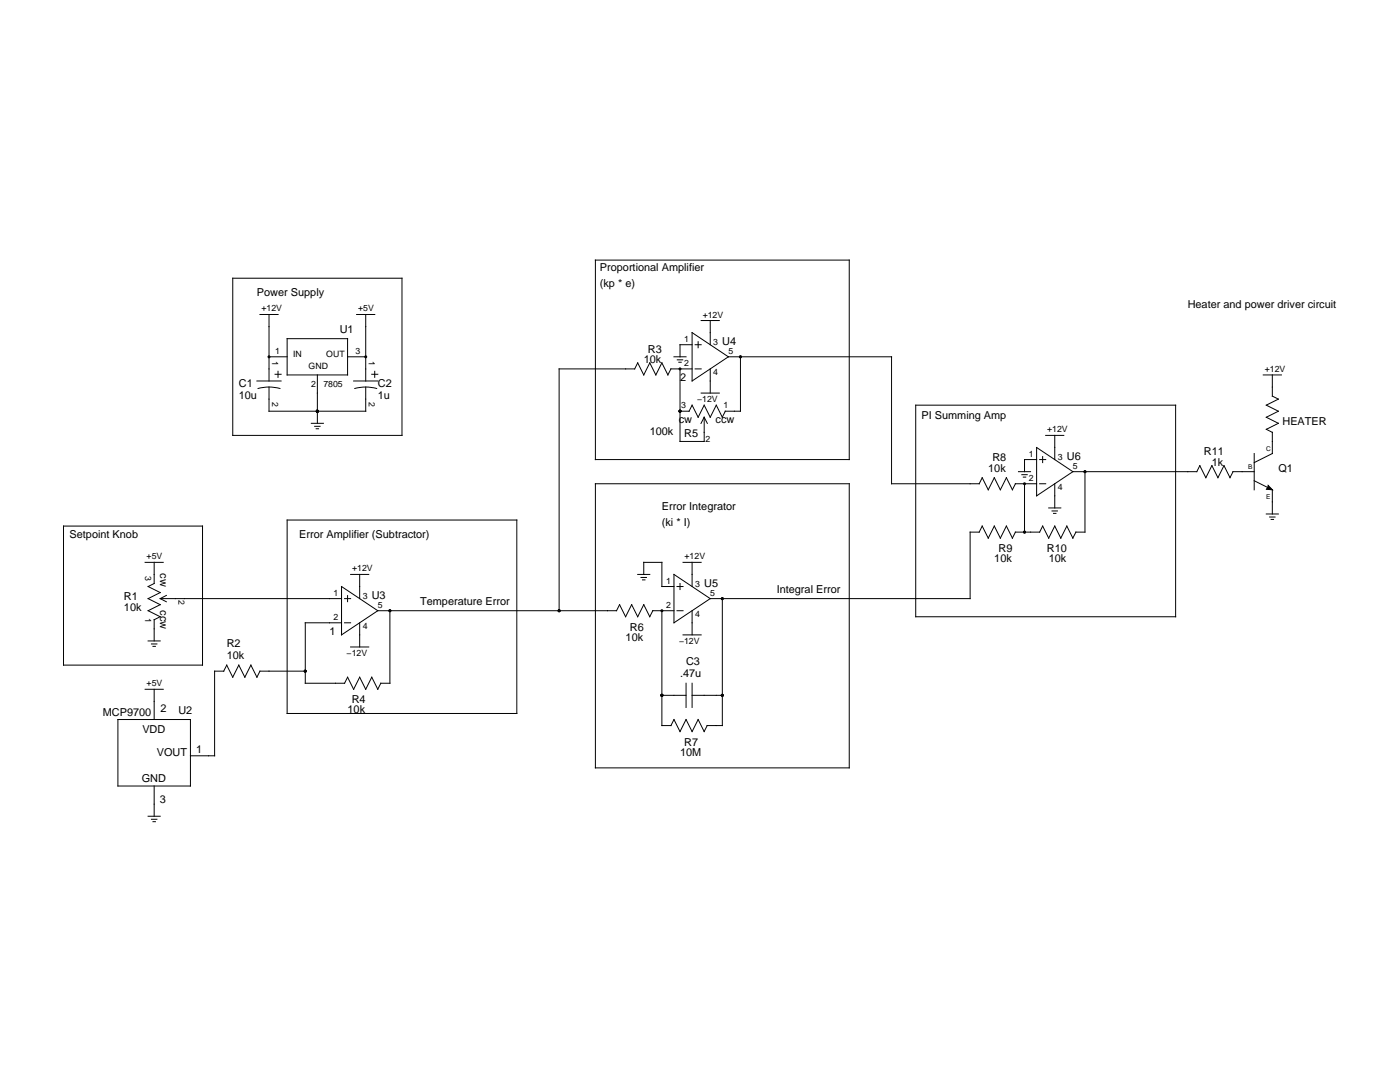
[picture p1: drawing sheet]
<svg xmlns="http://www.w3.org/2000/svg" width="279mm" height="216mm" viewBox="0 0 279 216" stroke-linecap="round" stroke-linejoin="round" font-family="sans-serif">
<g fill="none" stroke="#000" stroke-width=".2">
<path d="M46.4 55.5h33.8v31.4h-33.8zM118.8 51.9h50.7v39.8h-50.7zM51.3 76h4.8M51.5 77.5a8.4 8.4 0 0 1 4.4 0M51.9 62.8h3.6M53.7 62.8v13.2M53.7 77.2v4.9h19.3v-4.9M53.7 71.2h3.6M54.9 74.7h1.2M55.5 74.1v1.2M57.3 67.6h12.1v7.2h-12.1zM63.3 74.8v9.7"/>
<path d="M69.4 71.2h3.6M70.6 76h4.8M70.8 77.5a8.4 8.4 0 0 1 4.4 0M71.2 62.8h3.6M73 62.8v13.2M74.2 74.7h1.2M74.8 74.1v1.2M133.3 74.8l-1.2-2.4-1.2 2.4-1.2-2.4-1.2 2.4-1.2-2.4-.6 1.2h-15.1v48.3M133.9 73.6h4.2M133.9 73.6l-.6 1.2M134.5 71.2h2.4M135.2 71.8h1.1"/>
<path d="M135.5 72.3h.5M135.7 73.6v14.5h4.8v-4.8M138.1 66.4l7.3 4.8-7.3 4.8zM138.1 68.8h-2.4v2.4M138.7 68.8h1.2M138.7 73.6h1.2M139.3 68.2v1.2M139.9 64h3.7M139.9 78.4h3.7M141.7 64v4.8M141.7 73.6v4.8M145.4 71.2h32.5v25.3h17.5l.6-1.2 1.2 2.4 1.2-2.4 1.2 2.4 1.2-2.4 1.3 2.4"/>
<path d="M147.8 71.2v10.9h-3l-.6 1.2-1.3-2.5-1.2 2.5-1.2-2.5-1.2 2.5-1.2-2.5-.6 1.3h-1.8M252.1 74.8h3.6M253.9 74.8v4.2l1.2 .6-2.4 1.2 2.4 1.3-2.4 1.2 2.4 1.2-2.4 1.2 1.2 .6v4.2l-3.6 1.8M62.1 84.5h2.4M62.8 85.1h1.1M63.1 85.6h.5M118.8 96.5h50.7v56.7h-50.7zM140.5 83.3l-.6 1.2M140.5 83.3l.7 1.2M182.8 80.8h51.8v42.3h-51.8zM202.6 96.5h4.3M202.7 96.5l-.7 1.2"/>
<path d="M203.3 94.1h2.4M203.9 94.7h1.1M204.2 95.2h.5M204.5 96.5v9.7M206.9 91.7h-2.4v2.4M206.9 89.3l7.2 4.8-7.2 4.8zM207.5 96.5h1.2M207.5 91.7h1.2M208.1 91.1v1.2M208.7 86.9h3.6M210.5 86.9v4.8M210.5 96.5v4.9"/>
<path d="M214.1 94.1h24.7l.6-1.2 1.3 2.4 1.2-2.4 1.2 2.4 1.2-2.4 1.2 2.4 .6-1.2h4.2M216.5 94.1v12.1h-1.8M250.3 95.9l3.6 1.8v4.9M250.3 90.5v7.2M253.1 96.9l.8 .8-1.1-.1zM12.7 105h27.7v27.7h-27.7zM29 112.2h3.6M30.8 112.2v4.2l-1.2 .6 2.4 1.2-2.4 1.2 2.4 1.3-2.4 1.2 2.4 1.2M32 119.4h36.2M32 119.4l1.2 .7M33.2 118.8l-1.2 .6M57.3 103.8h45.8v38.6h-45.8z"/>
<path d="M68.2 117l7.2 4.9-7.2 4.8zM68.8 119.4h1.2M69.4 118.8v1.3M70 114.6h3.6M71.8 114.6v4.8M127.3 114.6h2.4M127.9 115.2h1.1M128.2 115.7h.5M128.5 114.6v-2.4h3.6v4.8h2.4M134.5 114.6l7.2 4.8-7.2 4.9zM135.1 117h1.2M135.7 116.4v1.2"/>
<path d="M136.3 112.2h3.6M138.1 112.2v4.8M144.2 119.4v25.4h-3.1M202.1 107.4l-1.3-2.4-1.2 2.4-1.2-2.4-1.2 2.4-1.2-2.4-.6 1.2h-1.8v13.2h-51.9M202.6 106.2h4.9l.6-1.2 1.2 2.4 1.2-2.4 1.2 2.4 1.2-2.4 1.2 2.4M202.7 106.2l-.7 1.2M209.3 101.4h2.4M210 102h1M210.3 102.4h.4M214.7 106.2l-.6 1.2M252.7 102.6h2.4M253.4 103.2h1.1"/>
<path d="M253.7 103.6h.5M29 137.5h3.6M29.6 127.9h2.4M30.2 128.5h1.1M30.5 129h.5M30.8 123.6v4.3M30.8 137.5v6.1M32 123.1l-1.2 .6M60.9 133.9h-9l-.6 1.2-1.2-2.4-1.2 2.4-1.2-2.4-1.3 2.4-1.1-2.4-.6 1.2h-1.9v16.9h-4.8M68.8 124.3h1.2M70 129.1h3.6M71.8 124.3v4.8"/>
<path d="M75.4 121.9h47.6l.6-1.2 1.3 2.4 1.2-2.4 1.2 2.4 1.2-2.4 1.2 2.4 .6-1.2h4.2M77.8 121.9v14.4h-1.8l-.6 1.2-1.2-2.4-1.2 2.4-1.2-2.4-1.2 2.4-1.2-2.4-.6 1.2h-7.9v-12h7.3M132.1 138.7h4.8M132.1 121.9v22.9h1.8l.6-1.2 1.2 2.4 1.2-2.4 1.2 2.4 1.2-2.4 1.2 2.4 .6-1.2M135.1 121.9h1.2M136.3 126.7h3.6M136.9 136.3v4.9M138.1 121.9v4.8M138.1 136.3v4.9M138.1 138.7h6.1M23.5 143.6h14.5v13.2h-14.5zM30.8 156.8v6.1"/>
<path d="M29.6 162.9h2.4M30.2 163.5h1.1M30.5 164h.5"/>
</g>
<g fill="#000">
<path d="M253.1 96.9l.8 .8-1.1-.1z"/>
<circle cx="53.7" cy="71.2" r=".3"/>
<circle cx="73" cy="71.2" r=".3"/>
<circle cx="135.7" cy="73.6" r=".3"/>
<circle cx="147.8" cy="71.2" r=".3"/>
<circle cx="63.3" cy="82.1" r=".3"/>
<circle cx="135.7" cy="82.1" r=".3"/>
<circle cx="204.5" cy="96.5" r=".3"/>
<circle cx="216.5" cy="94.1" r=".3"/>
<circle cx="144.2" cy="119.4" r=".3"/>
<circle cx="204.5" cy="106.2" r=".3"/>
<circle cx="60.9" cy="133.9" r=".3"/>
<circle cx="77.8" cy="121.9" r=".3"/>
<circle cx="111.6" cy="121.9" r=".3"/>
<circle cx="132.1" cy="138.7" r=".3"/>
<circle cx="132.1" cy="121.9" r=".3"/>
<circle cx="144.2" cy="138.7" r=".3"/>
</g>
<g font-size="2.2">
<text x="51.3" y="59.1">Power Supply</text>
<text x="119.7" y="54.1">Proportional Amplifier</text>
<text x="119.7" y="57.2">(kp * e)</text>
<text x="237" y="61.5">Heater and power driver circuit</text>
<text x="67.8" y="66.4">U1</text>
<text x="129.3" y="70.4">R3</text>
<text x="144.2" y="68.8">U4</text>
<text x="47.7" y="77.2">C1</text>
<text x="75.4" y="77.2">C2</text>
<text x="128.5" y="72.4">10k</text>
<text x="135.7" y="76">2</text>
<text x="47.7" y="79.6">10u</text>
<text x="75.4" y="79.6">1u</text>
<text x="183.9" y="83.7">PI Summing Amp</text>
<text x="129.7" y="86.9">100k</text>
<text x="135.5" y="84.4">cw</text>
<text x="136.5" y="87.2">R5</text>
<text x="142.8" y="84.4">ccw</text>
<text x="255.9" y="84.8">HEATER</text>
<text x="197.2" y="94.1">10k</text>
<text x="198.1" y="92.1">R8</text>
<text x="212.9" y="91.7">U6</text>
<text x="240.3" y="90.9">R11</text>
<text x="241.9" y="92.9">1k</text>
<text x="255.1" y="94.1">Q1</text>
<text x="132.1" y="101.8">Error Integrator</text>
<text x="13.9" y="107.4">Setpoint Knob</text>
<text x="59.7" y="107.4">Error Amplifier (Subtractor)</text>
<text x="132.1" y="105">(ki * I)</text>
<text x="198.4" y="112.2">10k</text>
<text x="199.3" y="110.2">R9</text>
<text x="208.9" y="110.2">R10</text>
<text x="209.3" y="112.2">10k</text>
<text x="24.7" y="119.8">R1</text>
<text x="32" y="114.4" transform="rotate(90 32 114.4)">cw</text>
<text x="74.2" y="119.4">U3</text>
<text x="140.5" y="117">U5</text>
<text x="155" y="118.2">Integral Error</text>
<text x="24.7" y="121.9">10k</text>
<text x="32" y="121.7" transform="rotate(90 32 121.7)">ccw</text>
<text x="83.8" y="120.7">Temperature Error</text>
<text x="125.7" y="125.8">R6</text>
<text x="45.2" y="129.1">R2</text>
<text x="45.2" y="131.5">10k</text>
<text x="65.7" y="126.7">1</text>
<text x="124.9" y="127.9">10k</text>
<text x="135.7" y="135.1">.47u</text>
<text x="136.9" y="132.7">C3</text>
<text x="20.5" y="143">MCP9700</text>
<text x="32" y="142.1">2</text>
<text x="35.6" y="142.4">U2</text>
<text x="69.4" y="142.4">10k</text>
<text x="70.2" y="140.3">R4</text>
<text x="28.4" y="146.4">VDD</text>
<text x="136.5" y="148.8">R7</text>
<text x="31.3" y="150.9">VOUT</text>
<text x="39.2" y="150.3">1</text>
<text x="135.7" y="150.8">10M</text>
<text x="28.3" y="156">GND</text>
<text x="31.9" y="160.2">3</text>
</g>
<g font-size="1.7">
<text x="52.2" y="62.2">+12V</text>
<text x="71.5" y="62.2">+5V</text>
<text x="140.2" y="63.4">+12V</text>
<text x="54.9" y="70.6">1</text>
<text x="58.5" y="71.2">IN</text>
<text x="65.1" y="71.2">OUT</text>
<text x="70.9" y="70.6">3</text>
<text x="136.6" y="68.2">1</text>
<text x="142.3" y="68.8">3</text>
<text x="145.4" y="70.6">5</text>
<text x="54.3" y="72" transform="rotate(90 54.3 72)">1</text>
<text x="61.6" y="73.6">GND</text>
<text x="62.1" y="77.2">2</text>
<text x="64.5" y="77.2">7805</text>
<text x="73.6" y="72" transform="rotate(90 73.6 72)">1</text>
<text x="136.6" y="73">2</text>
<text x="142.3" y="74.8">4</text>
<text x="252.4" y="74.2">+12V</text>
<text x="54.3" y="80.2" transform="rotate(90 54.3 80.2)">2</text>
<text x="73.6" y="80.2" transform="rotate(90 73.6 80.2)">2</text>
<text x="135.9" y="81.5">3</text>
<text x="139.1" y="80.3">−12V</text>
<text x="144.4" y="81.5">1</text>
<text x="140.8" y="88.1">2</text>
<text x="209" y="86.3">+12V</text>
<text x="205.3" y="91.1">1</text>
<text x="205.3" y="95.9">2</text>
<text x="211.1" y="91.7">3</text>
<text x="214.1" y="93.5">5</text>
<text x="211.1" y="97.7">4</text>
<text x="29.3" y="111.6">+5V</text>
<text x="136.6" y="111.6">+12V</text>
<text x="29" y="114.9" transform="rotate(90 29 114.9)">3</text>
<text x="35.6" y="119.7" transform="rotate(90 35.6 119.7)">2</text>
<text x="66.6" y="118.8">1</text>
<text x="70.3" y="114">+12V</text>
<text x="72.4" y="119.4">3</text>
<text x="132.9" y="116.4">1</text>
<text x="138.7" y="117">3</text>
<text x="141.7" y="118.8">5</text>
<text x="29" y="123.3" transform="rotate(90 29 123.3)">1</text>
<text x="66.6" y="123.7">2</text>
<text x="72.4" y="125.5">4</text>
<text x="75.4" y="121.3">5</text>
<text x="132.9" y="121.3">2</text>
<text x="138.7" y="123.1">4</text>
<text x="69.2" y="131">−12V</text>
<text x="135.5" y="128.5">−12V</text>
<text x="29.3" y="136.9">+5V</text>
</g>
<g font-size="1.3">
<text x="252.7" y="89.9">C</text>
<text x="249.1" y="93.5">B</text>
<text x="252.7" y="99.5">E</text>
</g>
</svg>
